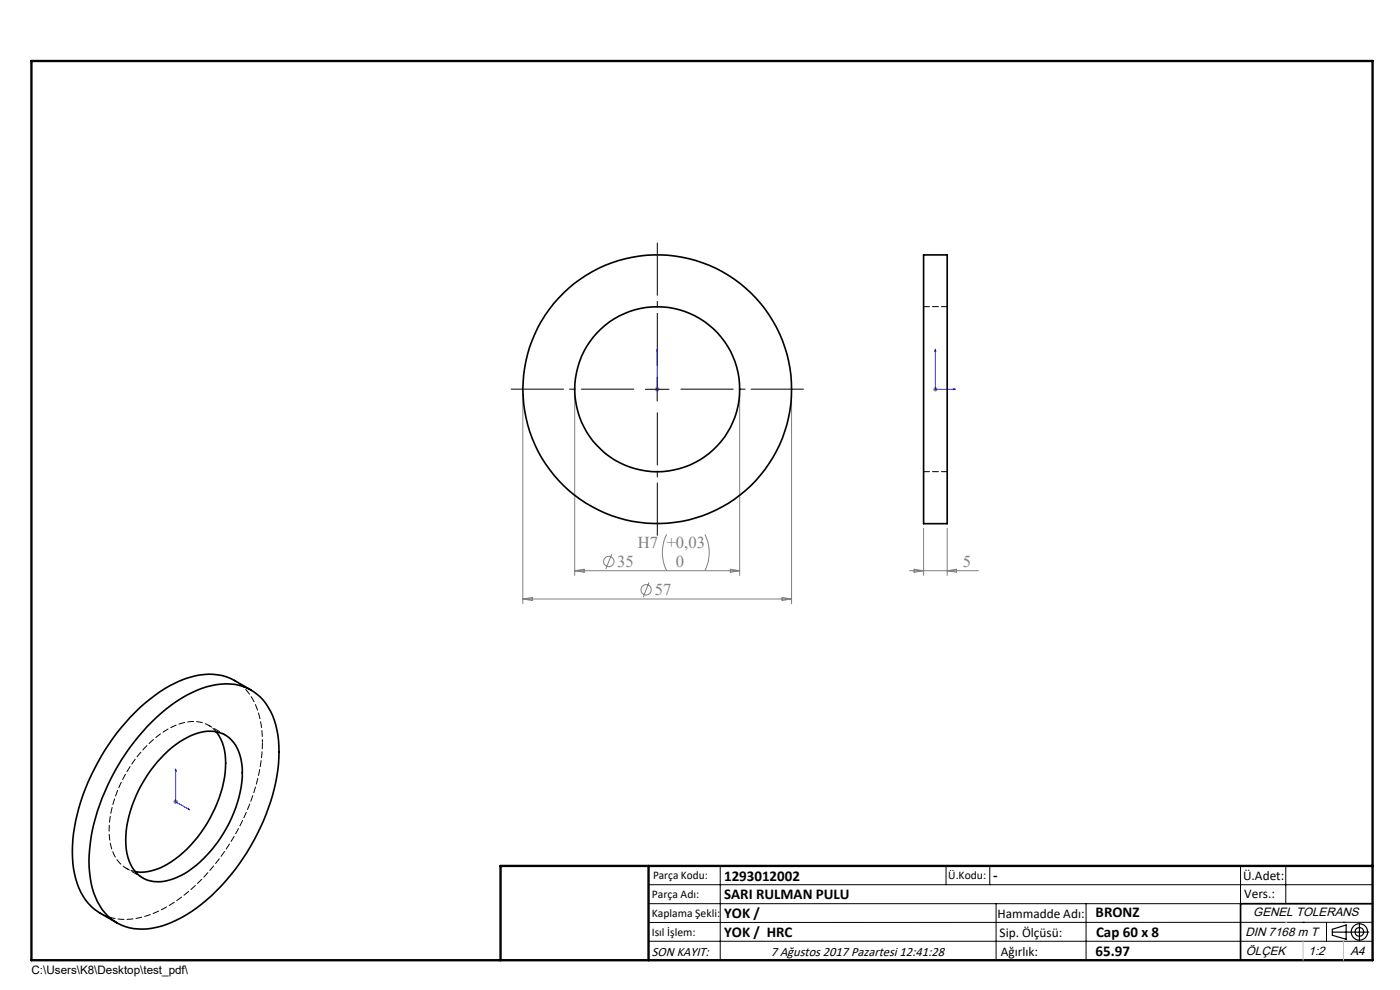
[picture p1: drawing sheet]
<svg xmlns="http://www.w3.org/2000/svg" width="297mm" height="210mm" viewBox="0 0 297 210" stroke-linecap="round" stroke-linejoin="round" font-family="sans-serif">
<g fill="none" stroke="#808080" stroke-width=".21">
<path d="M110.9 83.6v44.4M121.9 83.6v38.5M138.9 82.6h1M139.1 82.2l.7 .7M139.4 82.1v1M139.8 82.2l-.7 .7M156.9 83.6v38.5M167.9 83.6v44.4M197.9 82.6h1M198.1 82.2l.7 .7M198.4 82.1v1M198.8 82.2l-.7 .7"/>
<path d="M129.8 117.5l-1.3 3.2M141.4 113.3a8.6 8.6 0 0 0 0 7.8M149.5 113.3a8.6 8.6 0 0 1 0 7.8M195.9 112.1v10M200.9 112.1v10M110.9 127.1h57M110.9 127.1l2-.4v.7zM121.9 121.1h35M121.9 121.1l2-.4v.7zM137.7 123.5l-1.2 3.2M154.9 120.7l2 .4-2 .3zM165.9 126.7l2 .4-2 .3z"/>
<path d="M192.9 121.1h14.7M193.9 120.7l2 .4-2 .3zM200.9 121.1l2-.4v.7zM36.8 170.1h1M36.9 169.7l.7 .7M37.3 169.5v1.1M37.6 169.7l-.7 .7"/>
<circle cx="129.2" cy="119.1" r="1.09"/>
<circle cx="137.1" cy="125.1" r="1.09"/>
</g>
<g fill="none" stroke="#000" stroke-width=".25">
<path d="M282.6 197.7h7.8M282.6 197.1l3-.9v3l-3-.8zM288.4 195.8v3.8M106.2 203.7h185"/>
<circle cx="288.4" cy="197.7" r="1.74"/>
<circle cx="288.4" cy="197.7" r=".93"/>
</g>
<path d="M139.4 74.1v.4v-.4M139.4 74.1v8.5M198.4 74.1v8.5h4.3M198.4 74.1l.1 .4h-.2zM139.4 82.5v.2zM139.4 82.6h.1M202.2 82.5l.5 .1-.5 .1zM37.3 163.1l.1 .4-.2-.1zM37.3 163.1v7l3 1.7M40 171.5l.3 .3-.3-.1z" fill="none" stroke="#00f" stroke-width=".21"/>
<path d="M139.4 77.5v-26M134.4 82.5h-26M139.4 87.5v26M144.4 82.5h26" fill="none" stroke="#000" stroke-width=".21" stroke-dasharray="15.2 1.3 1.3 1.3" stroke-dashoffset="4.1"/>
<g fill="none" stroke="#000" stroke-width=".21">
<path d="M136.9 82.6h5M139.4 80.1v5M137.6 187.7h153.6M137.6 191.7h153.6M137.6 199.7h153.6M152.8 183.7v20M200.7 183.7v4M210 183.7v4M211.3 191.7v12M230.4 191.7v12M263.2 183.7v20M272.8 183.7v8"/>
<path d="M276.4 195.6h.1M281.4 195.6v4.1M285 195.6h.1M291.2 195.6l-153.6 .1"/>
</g>
<path d="M291.2 191.7h-28v12" fill="none" stroke="#000" stroke-width=".35"/>
<path d="M6.7 12.9h284.5v190.8h-284.5zM137.6 183.7v20M291.2 183.7h-185v20" fill="none" stroke="#000" stroke-width=".5"/>
<path d="M276.4 199.7v4M285 199.7v4" fill="none" stroke="#c0c0c0" stroke-width=".21"/>
<path d="M272.8 195.6h.1" fill="none" stroke="#c0c0c0" stroke-width=".25"/>
<g fill="#00f">
<path d="M139.4 82.5v.2zM139.4 74.1v.4z"/>
<path d="M202.2 82.5l.5 .1-.5 .1zM198.4 74.1l.1 .4h-.2zM40 171.5l.3 .3-.3-.1zM37.3 163.1l.1 .4-.2-.1z"/>
</g>
<g fill="none" stroke="#000" stroke-width=".35">
<path d="M195.9 54.1h5v57h-5zM32.2 153.1a26.7 26.7 0 0 1 13.7-7.9 10.5 10.5 0 0 1 12.3 7.5 27.3 27.3 0 0 1-.4 16 46.7 46.7 0 0 1-16.1 23.9 19.6 19.6 0 0 1-12.4 4.5 10.4 10.4 0 0 1-9.4-7.7 28.7 28.7 0 0 1 .8-17.4 48.1 48.1 0 0 1 11.5-18.9zM45.8 155.2a10.5 10.5 0 0 1 2 7.7 27.4 27.4 0 0 1-12.3 20.4 10.4 10.4 0 0 1-6.8 1.6M53.3 146.4l-3.6-2.1a12.3 12.3 0 0 0-10.5-.3 35.8 35.8 0 0 0-16.1 13.9 42.6 42.6 0 0 0-7.8 22.7 15.9 15.9 0 0 0 4 11.7l1.9 1.4 3.6 2M34.9 160a14.7 14.7 0 0 1 9.8-4.9 6.4 6.4 0 0 1 6.2 5.2 19.9 19.9 0 0 1-1.8 13.2 25.9 25.9 0 0 1-10.9 12.3 8.2 8.2 0 0 1-8.2 .2 8.8 8.8 0 0 1-3.3-7.8 27.5 27.5 0 0 1 8.2-18.2z"/>
<circle cx="139.4" cy="82.6" r="17.5"/>
<circle cx="139.4" cy="82.6" r="28.5"/>
</g>
<path d="M200.9 65h-5M195.9 100h5" fill="none" stroke="#000" stroke-width=".21" stroke-dasharray="1.3 .6"/>
<path d="M55.7 157.4a15.9 15.9 0 0 0-4-11.6l-1.9-1.5" fill="none" stroke="#000" stroke-width=".21" stroke-dasharray="1.3 .6" stroke-dashoffset=".8"/>
<path d="M21.3 193.7a12.2 12.2 0 0 0 10.5 .3 35.6 35.6 0 0 0 16.2-13.9 43 43 0 0 0 7.7-22.7" fill="none" stroke="#000" stroke-width=".21" stroke-dasharray="1.3 .6" stroke-dashoffset="-.2"/>
<path d="M45.9 155.2a6.8 6.8 0 0 0-7.9-1.6 22.9 22.9 0 0 0-11.5 10.9 22.5 22.5 0 0 0-3.1 14.4 6.8 6.8 0 0 0 5.3 6" fill="none" stroke="#000" stroke-width=".21" stroke-dasharray="1.3 .6" stroke-dashoffset=".3"/>
<path d="M47.8 155.9l-3.5-2M26.8 184.2l3.5 2" fill="none" stroke="#000" stroke-width=".21" stroke-dasharray="1.3 .6" stroke-dashoffset=".5"/>
<g font-size="3.5" fill="#808080">
<text x="135.3" y="116.3">H7 +0,03</text>
<text x="131" y="120.2">35</text>
<text x="143.4" y="120.2">0</text>
<text x="204.3" y="120.2">5</text>
<text x="138.9" y="126.2">57</text>
</g>
<g font-size="3.2">
<text x="153.6" y="186.8">1293012002</text>
<text x="153.6" y="190.8">SARI RULMAN PULU</text>
<text x="210.7" y="186.6">-</text>
<text x="153.6" y="194.8">YOK /</text>
<text x="232.4" y="194.5">BRONZ</text>
<text x="153.6" y="198.8">YOK / HRC</text>
<text x="232.4" y="202.8">65.97</text>
<text x="232.5" y="198.8">Cap 60 x 8</text>
</g>
<g font-size="2.8">
<text x="263.7" y="186.7">Ü.Adet:</text>
<text x="263.9" y="190.5">Vers.:</text>
<text x="211.6" y="194.8">Hammadde Adı:</text>
<text x="138.3" y="202.8">SON KAYIT:</text>
<text x="163.5" y="202.8">7 Ağustos 2017 Pazartesi 12:41:28</text>
<text x="212.1" y="198.7">Sip. Ölçüsü:</text>
<text x="212.3" y="202.7">Ağırlık:</text>
</g>
<g font-size="2.6">
<text x="265.9" y="194.4">GENEL TOLERANS</text>
<text x="264.2" y="198.5">DIN 7168 m T</text>
<text x="264.3" y="202.6">ÖLÇEK</text>
<text x="277.6" y="202.6">1:2</text>
<text x="286.5" y="202.6">A4</text>
</g>
<g font-size="2.5">
<text x="138.3" y="190.5">Parça Adı:</text>
<text x="138.5" y="186.5">Parça Kodu:</text>
<text x="201.2" y="186.5">Ü.Kodu:</text>
<text x="138.3" y="194.5">Kaplama Şekli:</text>
<text x="138.3" y="198.6">Isıl İşlem:</text>
<text x="6.7" y="206.7">C:\Users\K8\Desktop\test_pdf\</text>
</g>
</svg>
